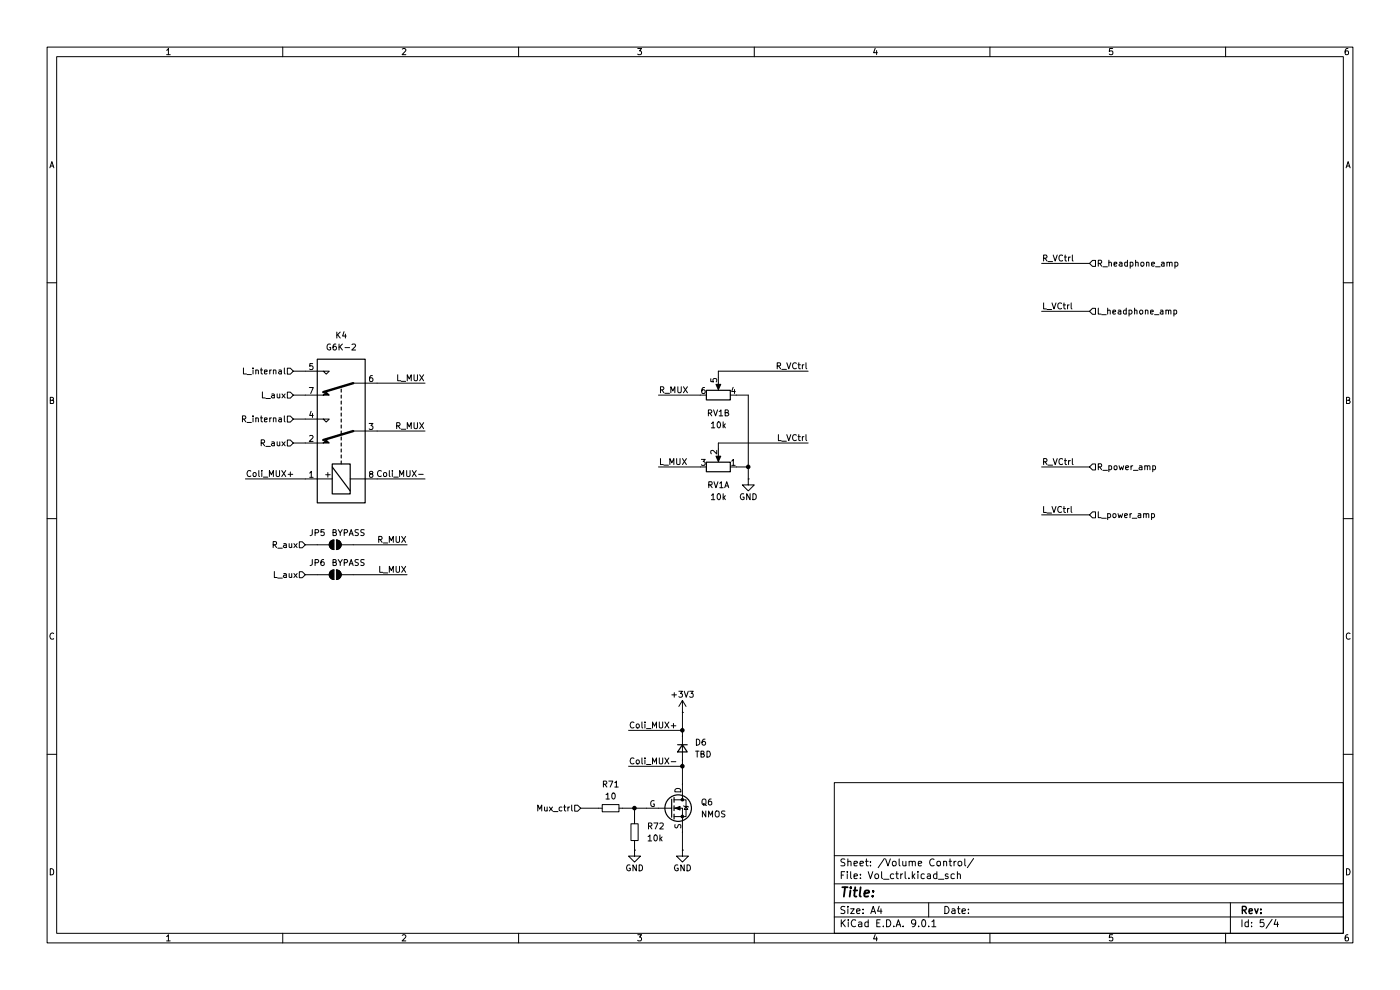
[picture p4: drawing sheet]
(kicad_sch
 (version 20250114)
 (generator "eeschema")
 (generator_version "9.0")
 (paper "A4")
 (lib_symbols
  (symbol "Device:D_Small"
   (pin_numbers (hide yes))
   (pin_names
    (offset 0.254) (hide yes)) (exclude_from_sim no) (in_bom yes) (on_board yes)
   (property "Reference" "D" (at -1.27 2.032 0) (effects (font (size 1.27 1.27)) (justify left)))
   (property "Value" "D_Small" (at -3.81 -2.032 0) (effects (font (size 1.27 1.27)) (justify left)))
   (property "Footprint" "" (at 0 0 90) (effects (font (size 1.27 1.27)) (hide yes)))
   (property "Datasheet" "~" (at 0 0 90) (effects (font (size 1.27 1.27)) (hide yes)))
   (property "Description" "Diode, small symbol" (at 0 0 0) (effects (font (size 1.27 1.27)) (hide yes)))
   (property "Sim.Device" "D" (at 0 0 0) (effects (font (size 1.27 1.27)) (hide yes)))
   (property "Sim.Pins" "1=K 2=A" (at 0 0 0) (effects (font (size 1.27 1.27)) (hide yes)))
   (symbol "D_Small_0_1"
    (polyline (pts (xy -0.762 0) (xy 0.762 0)) (stroke (width 0) (type default)) (fill (type none)))
    (polyline (pts (xy -0.762 -1.016) (xy -0.762 1.016)) (stroke (width 0.254) (type default)) (fill (type none)))
    (polyline (pts (xy 0.762 -1.016) (xy -0.762 0) (xy 0.762 1.016) (xy 0.762 -1.016)) (stroke (width 0.254) (type default)) (fill (type none))))
   (symbol "D_Small_1_1"
    (pin passive line (at -2.54 0 0) (length 1.778) (name "K" (effects (font (size 1.27 1.27)))) (number "1" (effects (font (size 1.27 1.27)))))
    (pin passive line (at 2.54 0 180) (length 1.778) (name "A" (effects (font (size 1.27 1.27)))) (number "2" (effects (font (size 1.27 1.27))))))
   (embedded_fonts no))
  (symbol "Device:R_Potentiometer_Dual_Separate"
   (pin_names
    (offset 1.016) (hide yes)) (exclude_from_sim no) (in_bom yes) (on_board yes)
   (property "Reference" "RV" (at -4.445 0 90) (effects (font (size 1.27 1.27))))
   (property "Value" "R_Potentiometer_Dual_Separate" (at -2.54 0 90) (effects (font (size 1.27 1.27))))
   (property "Footprint" "" (at 0 0 0) (effects (font (size 1.27 1.27)) (hide yes)))
   (property "Datasheet" "~" (at 0 0 0) (effects (font (size 1.27 1.27)) (hide yes)))
   (property "Description" "Dual potentiometer, separate units" (at 0 0 0) (effects (font (size 1.27 1.27)) (hide yes)))
   (symbol "R_Potentiometer_Dual_Separate_0_1"
    (rectangle (start 1.016 2.54) (end -1.016 -2.54) (stroke (width 0.254) (type default)) (fill (type none)))
    (polyline (pts (xy 1.143 0) (xy 2.286 0.508) (xy 2.286 -0.508) (xy 1.143 0)) (stroke (width 0) (type default)) (fill (type outline)))
    (polyline (pts (xy 2.54 0) (xy 1.524 0)) (stroke (width 0) (type default)) (fill (type none))))
   (symbol "R_Potentiometer_Dual_Separate_1_1"
    (pin passive line (at 0 3.81 270) (length 1.27) (name "1" (effects (font (size 1.27 1.27)))) (number "1" (effects (font (size 1.27 1.27)))))
    (pin passive line (at 0 -3.81 90) (length 1.27) (name "3" (effects (font (size 1.27 1.27)))) (number "3" (effects (font (size 1.27 1.27)))))
    (pin passive line (at 3.81 0 180) (length 1.27) (name "2" (effects (font (size 1.27 1.27)))) (number "2" (effects (font (size 1.27 1.27))))))
   (symbol "R_Potentiometer_Dual_Separate_2_1"
    (pin passive line (at 0 3.81 270) (length 1.27) (name "4" (effects (font (size 1.27 1.27)))) (number "4" (effects (font (size 1.27 1.27)))))
    (pin passive line (at 0 -3.81 90) (length 1.27) (name "6" (effects (font (size 1.27 1.27)))) (number "6" (effects (font (size 1.27 1.27)))))
    (pin passive line (at 3.81 0 180) (length 1.27) (name "5" (effects (font (size 1.27 1.27)))) (number "5" (effects (font (size 1.27 1.27))))))
   (embedded_fonts no))
  (symbol "Device:R_Small"
   (pin_numbers (hide yes))
   (pin_names
    (offset 0.254) (hide yes)) (exclude_from_sim no) (in_bom yes) (on_board yes)
   (property "Reference" "R" (at 0 0 90) (effects (font (size 1.016 1.016))))
   (property "Value" "R_Small" (at 1.778 0 90) (effects (font (size 1.27 1.27))))
   (property "Footprint" "" (at 0 0 0) (effects (font (size 1.27 1.27)) (hide yes)))
   (property "Datasheet" "~" (at 0 0 0) (effects (font (size 1.27 1.27)) (hide yes)))
   (property "Description" "Resistor, small symbol" (at 0 0 0) (effects (font (size 1.27 1.27)) (hide yes)))
   (symbol "R_Small_0_1"
    (rectangle (start -0.762 1.778) (end 0.762 -1.778) (stroke (width 0.2032) (type default)) (fill (type none))))
   (symbol "R_Small_1_1"
    (pin passive line (at 0 2.54 270) (length 0.762) (name "~" (effects (font (size 1.27 1.27)))) (number "1" (effects (font (size 1.27 1.27)))))
    (pin passive line (at 0 -2.54 90) (length 0.762) (name "~" (effects (font (size 1.27 1.27)))) (number "2" (effects (font (size 1.27 1.27))))))
   (embedded_fonts no))
  (symbol "Jumper:SolderJumper_2_Open"
   (pin_numbers (hide yes))
   (pin_names
    (offset 0) (hide yes)) (exclude_from_sim no) (in_bom no) (on_board yes)
   (property "Reference" "JP" (at 0 2.032 0) (effects (font (size 1.27 1.27))))
   (property "Value" "SolderJumper_2_Open" (at 0 -2.54 0) (effects (font (size 1.27 1.27))))
   (property "Footprint" "" (at 0 0 0) (effects (font (size 1.27 1.27)) (hide yes)))
   (property "Datasheet" "~" (at 0 0 0) (effects (font (size 1.27 1.27)) (hide yes)))
   (property "Description" "Solder Jumper, 2-pole, open" (at 0 0 0) (effects (font (size 1.27 1.27)) (hide yes)))
   (symbol "SolderJumper_2_Open_0_1"
    (polyline (pts (xy -0.254 1.016) (xy -0.254 -1.016)) (stroke (width 0) (type default)) (fill (type none)))
    (arc (start -0.254 -1.016) (mid -1.2656 0) (end -0.254 1.016) (stroke (width 0) (type default)) (fill (type none)))
    (arc (start -0.254 -1.016) (mid -1.2656 0) (end -0.254 1.016) (stroke (width 0) (type default)) (fill (type outline)))
    (arc (start 0.254 1.016) (mid 1.2656 0) (end 0.254 -1.016) (stroke (width 0) (type default)) (fill (type none)))
    (arc (start 0.254 1.016) (mid 1.2656 0) (end 0.254 -1.016) (stroke (width 0) (type default)) (fill (type outline)))
    (polyline (pts (xy 0.254 1.016) (xy 0.254 -1.016)) (stroke (width 0) (type default)) (fill (type none))))
   (symbol "SolderJumper_2_Open_1_1"
    (pin passive line (at -3.81 0 0) (length 2.54) (name "A" (effects (font (size 1.27 1.27)))) (number "1" (effects (font (size 1.27 1.27)))))
    (pin passive line (at 3.81 0 180) (length 2.54) (name "B" (effects (font (size 1.27 1.27)))) (number "2" (effects (font (size 1.27 1.27))))))
   (embedded_fonts no))
  (symbol "Relay:G6K-2" (exclude_from_sim no) (in_bom yes) (on_board yes)
   (property "Reference" "K" (at 16.51 3.81 0) (effects (font (size 1.27 1.27)) (justify left)))
   (property "Value" "G6K-2" (at 16.51 1.27 0) (effects (font (size 1.27 1.27)) (justify left)))
   (property "Footprint" "" (at 0 0 0) (effects (font (size 1.27 1.27)) (justify left) (hide yes)))
   (property "Datasheet" "http://omronfs.omron.com/en_US/ecb/products/pdf/en-g6k.pdf" (at 0 0 0) (effects (font (size 1.27 1.27)) (hide yes)))
   (property "Description" "Miniature 2-pole relay, Single-side Stable" (at 0 0 0) (effects (font (size 1.27 1.27)) (hide yes)))
   (symbol "G6K-2_0_0"
    (text "+" (at -9.271 2.921 0) (effects (font (size 1.27 1.27)))))
   (symbol "G6K-2_0_1"
    (rectangle (start -15.24 5.08) (end 15.24 -5.08) (stroke (width 0.254) (type default)) (fill (type background)))
    (rectangle (start -13.335 1.905) (end -6.985 -1.905) (stroke (width 0.254) (type default)) (fill (type none)))
    (polyline (pts (xy -12.7 -1.905) (xy -7.62 1.905)) (stroke (width 0.254) (type default)) (fill (type none)))
    (polyline (pts (xy -10.16 5.08) (xy -10.16 1.905)) (stroke (width 0) (type default)) (fill (type none)))
    (polyline (pts (xy -10.16 -5.08) (xy -10.16 -1.905)) (stroke (width 0) (type default)) (fill (type none)))
    (polyline (pts (xy -6.985 0) (xy -6.35 0)) (stroke (width 0.254) (type default)) (fill (type none)))
    (polyline (pts (xy -5.715 0) (xy -5.08 0)) (stroke (width 0.254) (type default)) (fill (type none)))
    (polyline (pts (xy -4.445 0) (xy -3.81 0)) (stroke (width 0.254) (type default)) (fill (type none)))
    (polyline (pts (xy -3.175 0) (xy -2.54 0)) (stroke (width 0.254) (type default)) (fill (type none)))
    (polyline (pts (xy -2.54 5.08) (xy -2.54 2.54) (xy -1.905 3.175) (xy -2.54 3.81)) (stroke (width 0) (type default)) (fill (type outline)))
    (polyline (pts (xy -1.905 0) (xy -1.27 0)) (stroke (width 0.254) (type default)) (fill (type none)))
    (polyline (pts (xy -0.635 0) (xy 0 0)) (stroke (width 0.254) (type default)) (fill (type none)))
    (polyline (pts (xy 0 -2.54) (xy -1.905 3.81)) (stroke (width 0.508) (type default)) (fill (type none)))
    (polyline (pts (xy 0 -2.54) (xy 0 -5.08)) (stroke (width 0) (type default)) (fill (type none)))
    (polyline (pts (xy 0.635 0) (xy 1.27 0)) (stroke (width 0.254) (type default)) (fill (type none)))
    (polyline (pts (xy 1.905 0) (xy 2.54 0)) (stroke (width 0.254) (type default)) (fill (type none)))
    (polyline (pts (xy 2.54 5.08) (xy 2.54 2.54) (xy 1.905 3.175) (xy 2.54 3.81)) (stroke (width 0) (type default)) (fill (type none)))
    (polyline (pts (xy 3.175 0) (xy 3.81 0)) (stroke (width 0.254) (type default)) (fill (type none)))
    (polyline (pts (xy 4.445 0) (xy 5.08 0)) (stroke (width 0.254) (type default)) (fill (type none)))
    (polyline (pts (xy 5.715 0) (xy 6.35 0)) (stroke (width 0.254) (type default)) (fill (type none)))
    (polyline (pts (xy 6.985 0) (xy 7.62 0)) (stroke (width 0.254) (type default)) (fill (type none)))
    (polyline (pts (xy 7.62 5.08) (xy 7.62 2.54) (xy 8.255 3.175) (xy 7.62 3.81)) (stroke (width 0) (type default)) (fill (type outline)))
    (polyline (pts (xy 8.255 0) (xy 8.89 0)) (stroke (width 0.254) (type default)) (fill (type none)))
    (polyline (pts (xy 10.16 -2.54) (xy 8.255 3.81)) (stroke (width 0.508) (type default)) (fill (type none)))
    (polyline (pts (xy 10.16 -2.54) (xy 10.16 -5.08)) (stroke (width 0) (type default)) (fill (type none)))
    (polyline (pts (xy 12.7 5.08) (xy 12.7 2.54) (xy 12.065 3.175) (xy 12.7 3.81)) (stroke (width 0) (type default)) (fill (type none))))
   (symbol "G6K-2_1_1"
    (pin passive line (at -10.16 7.62 270) (length 2.54) (name "~" (effects (font (size 1.27 1.27)))) (number "1" (effects (font (size 1.27 1.27)))))
    (pin passive line (at -10.16 -7.62 90) (length 2.54) (name "~" (effects (font (size 1.27 1.27)))) (number "8" (effects (font (size 1.27 1.27)))))
    (pin passive line (at -2.54 7.62 270) (length 2.54) (name "~" (effects (font (size 1.27 1.27)))) (number "2" (effects (font (size 1.27 1.27)))))
    (pin passive line (at 0 -7.62 90) (length 2.54) (name "~" (effects (font (size 1.27 1.27)))) (number "3" (effects (font (size 1.27 1.27)))))
    (pin passive line (at 2.54 7.62 270) (length 2.54) (name "~" (effects (font (size 1.27 1.27)))) (number "4" (effects (font (size 1.27 1.27)))))
    (pin passive line (at 7.62 7.62 270) (length 2.54) (name "~" (effects (font (size 1.27 1.27)))) (number "7" (effects (font (size 1.27 1.27)))))
    (pin passive line (at 10.16 -7.62 90) (length 2.54) (name "~" (effects (font (size 1.27 1.27)))) (number "6" (effects (font (size 1.27 1.27)))))
    (pin passive line (at 12.7 7.62 270) (length 2.54) (name "~" (effects (font (size 1.27 1.27)))) (number "5" (effects (font (size 1.27 1.27))))))
   (embedded_fonts no))
  (symbol "Simulation_SPICE:NMOS"
   (pin_numbers (hide yes))
   (pin_names
    (offset 0)) (exclude_from_sim no) (in_bom yes) (on_board yes)
   (property "Reference" "Q" (at 5.08 1.27 0) (effects (font (size 1.27 1.27)) (justify left)))
   (property "Value" "NMOS" (at 5.08 -1.27 0) (effects (font (size 1.27 1.27)) (justify left)))
   (property "Footprint" "" (at 5.08 2.54 0) (effects (font (size 1.27 1.27)) (hide yes)))
   (property "Datasheet" "https://ngspice.sourceforge.io/docs/ngspice-html-manual/manual.xhtml#cha_MOSFETs" (at 0 -12.7 0) (effects (font (size 1.27 1.27)) (hide yes)))
   (property "Description" "N-MOSFET transistor, drain/source/gate" (at 0 0 0) (effects (font (size 1.27 1.27)) (hide yes)))
   (property "Sim.Device" "NMOS" (at 0 -17.145 0) (effects (font (size 1.27 1.27)) (hide yes)))
   (property "Sim.Type" "VDMOS" (at 0 -19.05 0) (effects (font (size 1.27 1.27)) (hide yes)))
   (property "Sim.Pins" "1=D 2=G 3=S" (at 0 -15.24 0) (effects (font (size 1.27 1.27)) (hide yes)))
   (symbol "NMOS_0_1"
    (polyline (pts (xy 0.254 1.905) (xy 0.254 -1.905)) (stroke (width 0.254) (type default)) (fill (type none)))
    (polyline (pts (xy 0.254 0) (xy -2.54 0)) (stroke (width 0) (type default)) (fill (type none)))
    (polyline (pts (xy 0.762 2.286) (xy 0.762 1.27)) (stroke (width 0.254) (type default)) (fill (type none)))
    (polyline (pts (xy 0.762 0.508) (xy 0.762 -0.508)) (stroke (width 0.254) (type default)) (fill (type none)))
    (polyline (pts (xy 0.762 -1.27) (xy 0.762 -2.286)) (stroke (width 0.254) (type default)) (fill (type none)))
    (polyline (pts (xy 0.762 -1.778) (xy 3.302 -1.778) (xy 3.302 1.778) (xy 0.762 1.778)) (stroke (width 0) (type default)) (fill (type none)))
    (polyline (pts (xy 1.016 0) (xy 2.032 0.381) (xy 2.032 -0.381) (xy 1.016 0)) (stroke (width 0) (type default)) (fill (type outline)))
    (circle (center 1.651 0) (radius 2.794) (stroke (width 0.254) (type default)) (fill (type none)))
    (polyline (pts (xy 2.54 2.54) (xy 2.54 1.778)) (stroke (width 0) (type default)) (fill (type none)))
    (circle (center 2.54 1.778) (radius 0.254) (stroke (width 0) (type default)) (fill (type outline)))
    (circle (center 2.54 -1.778) (radius 0.254) (stroke (width 0) (type default)) (fill (type outline)))
    (polyline (pts (xy 2.54 -2.54) (xy 2.54 0) (xy 0.762 0)) (stroke (width 0) (type default)) (fill (type none)))
    (polyline (pts (xy 2.794 0.508) (xy 2.921 0.381) (xy 3.683 0.381) (xy 3.81 0.254)) (stroke (width 0) (type default)) (fill (type none)))
    (polyline (pts (xy 3.302 0.381) (xy 2.921 -0.254) (xy 3.683 -0.254) (xy 3.302 0.381)) (stroke (width 0) (type default)) (fill (type none))))
   (symbol "NMOS_1_1"
    (pin input line (at -5.08 0 0) (length 2.54) (name "G" (effects (font (size 1.27 1.27)))) (number "2" (effects (font (size 1.27 1.27)))))
    (pin passive line (at 2.54 5.08 270) (length 2.54) (name "D" (effects (font (size 1.27 1.27)))) (number "1" (effects (font (size 1.27 1.27)))))
    (pin passive line (at 2.54 -5.08 90) (length 2.54) (name "S" (effects (font (size 1.27 1.27)))) (number "3" (effects (font (size 1.27 1.27))))))
   (embedded_fonts no))
  (symbol "power:+3V3"
   (power)
   (pin_numbers (hide yes))
   (pin_names
    (offset 0) (hide yes)) (exclude_from_sim no) (in_bom yes) (on_board yes)
   (property "Reference" "#PWR" (at 0 -3.81 0) (effects (font (size 1.27 1.27)) (hide yes)))
   (property "Value" "+3V3" (at 0 3.556 0) (effects (font (size 1.27 1.27))))
   (property "Footprint" "" (at 0 0 0) (effects (font (size 1.27 1.27)) (hide yes)))
   (property "Datasheet" "" (at 0 0 0) (effects (font (size 1.27 1.27)) (hide yes)))
   (property "Description" "Power symbol creates a global label with name \"+3V3\"" (at 0 0 0) (effects (font (size 1.27 1.27)) (hide yes)))
   (symbol "+3V3_0_1"
    (polyline (pts (xy -0.762 1.27) (xy 0 2.54)) (stroke (width 0) (type default)) (fill (type none)))
    (polyline (pts (xy 0 2.54) (xy 0.762 1.27)) (stroke (width 0) (type default)) (fill (type none)))
    (polyline (pts (xy 0 0) (xy 0 2.54)) (stroke (width 0) (type default)) (fill (type none))))
   (symbol "+3V3_1_1"
    (pin power_in line (at 0 0 90) (length 0) (name "~" (effects (font (size 1.27 1.27)))) (number "1" (effects (font (size 1.27 1.27))))))
   (embedded_fonts no))
  (symbol "power:GND"
   (power)
   (pin_numbers (hide yes))
   (pin_names
    (offset 0) (hide yes)) (exclude_from_sim no) (in_bom yes) (on_board yes)
   (property "Reference" "#PWR" (at 0 -6.35 0) (effects (font (size 1.27 1.27)) (hide yes)))
   (property "Value" "GND" (at 0 -3.81 0) (effects (font (size 1.27 1.27))))
   (property "Footprint" "" (at 0 0 0) (effects (font (size 1.27 1.27)) (hide yes)))
   (property "Datasheet" "" (at 0 0 0) (effects (font (size 1.27 1.27)) (hide yes)))
   (property "Description" "Power symbol creates a global label with name \"GND\" , ground" (at 0 0 0) (effects (font (size 1.27 1.27)) (hide yes)))
   (symbol "GND_0_1"
    (polyline (pts (xy 0 0) (xy 0 -1.27) (xy 1.27 -1.27) (xy 0 -2.54) (xy -1.27 -1.27) (xy 0 -1.27)) (stroke (width 0) (type default)) (fill (type none))))
   (symbol "GND_1_1"
    (pin power_in line (at 0 0 270) (length 0) (name "~" (effects (font (size 1.27 1.27)))) (number "1" (effects (font (size 1.27 1.27))))))
   (embedded_fonts no)))
 (junction
  (at 158.75 99.06)
  (diameter 0)
  (color 0 0 0 0))
 (junction
  (at 144.78 162.56)
  (diameter 0)
  (color 0 0 0 0))
 (junction
  (at 144.78 154.94)
  (diameter 0)
  (color 0 0 0 0))
 (junction
  (at 134.62 171.45)
  (diameter 0)
  (color 0 0 0 0))
 (wire
  (pts (xy 86.36 121.92) (xy 74.93 121.92))
  (stroke (width 0) (type default)))
 (wire
  (pts (xy 62.23 93.98) (xy 64.77 93.98))
  (stroke (width 0) (type default)))
 (wire
  (pts (xy 62.23 88.9) (xy 64.77 88.9))
  (stroke (width 0) (type default)))
 (wire
  (pts (xy 144.78 180.34) (xy 144.78 176.53))
  (stroke (width 0) (type default)))
 (wire
  (pts (xy 133.35 162.56) (xy 144.78 162.56))
  (stroke (width 0) (type default)))
 (wire
  (pts (xy 139.7 99.06) (xy 148.59 99.06))
  (stroke (width 0) (type default)))
 (wire
  (pts (xy 220.98 55.88) (xy 231.14 55.88))
  (stroke (width 0) (type default)))
 (wire
  (pts (xy 152.4 95.25) (xy 152.4 93.98))
  (stroke (width 0) (type default)))
 (wire
  (pts (xy 144.78 162.56) (xy 144.78 166.37))
  (stroke (width 0) (type default)))
 (wire
  (pts (xy 80.01 91.44) (xy 90.17 91.44))
  (stroke (width 0) (type default)))
 (wire
  (pts (xy 158.75 99.06) (xy 158.75 101.6))
  (stroke (width 0) (type default)))
 (wire
  (pts (xy 144.78 154.94) (xy 144.78 156.21))
  (stroke (width 0) (type default)))
 (wire
  (pts (xy 139.7 83.82) (xy 148.59 83.82))
  (stroke (width 0) (type default)))
 (wire
  (pts (xy 134.62 180.34) (xy 134.62 179.07))
  (stroke (width 0) (type default)))
 (wire
  (pts (xy 52.07 101.6) (xy 64.77 101.6))
  (stroke (width 0) (type default)))
 (wire
  (pts (xy 158.75 99.06) (xy 156.21 99.06))
  (stroke (width 0) (type default)))
 (wire
  (pts (xy 62.23 78.74) (xy 64.77 78.74))
  (stroke (width 0) (type default)))
 (wire
  (pts (xy 152.4 93.98) (xy 171.45 93.98))
  (stroke (width 0) (type default)))
 (wire
  (pts (xy 220.98 66.04) (xy 231.14 66.04))
  (stroke (width 0) (type default)))
 (wire
  (pts (xy 80.01 101.6) (xy 90.17 101.6))
  (stroke (width 0) (type default)))
 (wire
  (pts (xy 134.62 173.99) (xy 134.62 171.45))
  (stroke (width 0) (type default)))
 (wire
  (pts (xy 86.36 115.57) (xy 74.93 115.57))
  (stroke (width 0) (type default)))
 (wire
  (pts (xy 133.35 154.94) (xy 144.78 154.94))
  (stroke (width 0) (type default)))
 (wire
  (pts (xy 144.78 151.13) (xy 144.78 154.94))
  (stroke (width 0) (type default)))
 (wire
  (pts (xy 156.21 83.82) (xy 158.75 83.82))
  (stroke (width 0) (type default)))
 (wire
  (pts (xy 152.4 80.01) (xy 152.4 78.74))
  (stroke (width 0) (type default)))
 (wire
  (pts (xy 220.98 109.22) (xy 231.14 109.22))
  (stroke (width 0) (type default)))
 (wire
  (pts (xy 80.01 81.28) (xy 90.17 81.28))
  (stroke (width 0) (type default)))
 (wire
  (pts (xy 158.75 83.82) (xy 158.75 99.06))
  (stroke (width 0) (type default)))
 (wire
  (pts (xy 134.62 171.45) (xy 137.16 171.45))
  (stroke (width 0) (type default)))
 (wire
  (pts (xy 132.08 171.45) (xy 134.62 171.45))
  (stroke (width 0) (type default)))
 (wire
  (pts (xy 220.98 99.06) (xy 231.14 99.06))
  (stroke (width 0) (type default)))
 (wire
  (pts (xy 64.77 115.57) (xy 67.31 115.57))
  (stroke (width 0) (type default)))
 (wire
  (pts (xy 123.19 171.45) (xy 127 171.45))
  (stroke (width 0) (type default)))
 (wire
  (pts (xy 152.4 78.74) (xy 171.45 78.74))
  (stroke (width 0) (type default)))
 (wire
  (pts (xy 144.78 161.29) (xy 144.78 162.56))
  (stroke (width 0) (type default)))
 (wire
  (pts (xy 62.23 83.82) (xy 64.77 83.82))
  (stroke (width 0) (type default)))
 (wire
  (pts (xy 64.77 121.92) (xy 67.31 121.92))
  (stroke (width 0) (type default)))
 (label "L_VCtrl"
  (at 220.98 109.22 0)
  (effects (font (size 1.27 1.27)) (justify left bottom)))
 (label "Coli_MUX-"
  (at 90.17 101.6 180)
  (effects (font (size 1.27 1.27)) (justify right bottom)))
 (label "Coli_MUX+"
  (at 133.35 154.94 0)
  (effects (font (size 1.27 1.27)) (justify left bottom)))
 (label "L_MUX"
  (at 86.36 121.92 180)
  (effects (font (size 1.27 1.27)) (justify right bottom)))
 (label "R_MUX"
  (at 90.17 91.44 180)
  (effects (font (size 1.27 1.27)) (justify right bottom)))
 (label "L_VCtrl"
  (at 220.98 66.04 0)
  (effects (font (size 1.27 1.27)) (justify left bottom)))
 (label "Coli_MUX-"
  (at 133.35 162.56 0)
  (effects (font (size 1.27 1.27)) (justify left bottom)))
 (label "L_MUX"
  (at 139.7 99.06 0)
  (effects (font (size 1.27 1.27)) (justify left bottom)))
 (label "R_VCtrl"
  (at 220.98 55.88 0)
  (effects (font (size 1.27 1.27)) (justify left bottom)))
 (label "R_VCtrl"
  (at 171.45 78.74 180)
  (effects (font (size 1.27 1.27)) (justify right bottom)))
 (label "L_VCtrl"
  (at 171.45 93.98 180)
  (effects (font (size 1.27 1.27)) (justify right bottom)))
 (label "R_MUX"
  (at 139.7 83.82 0)
  (effects (font (size 1.27 1.27)) (justify left bottom)))
 (label "L_MUX"
  (at 90.17 81.28 180)
  (effects (font (size 1.27 1.27)) (justify right bottom)))
 (label "R_VCtrl"
  (at 220.98 99.06 0)
  (effects (font (size 1.27 1.27)) (justify left bottom)))
 (label "Coli_MUX+"
  (at 52.07 101.6 0)
  (effects (font (size 1.27 1.27)) (justify left bottom)))
 (label "R_MUX"
  (at 86.36 115.57 180)
  (effects (font (size 1.27 1.27)) (justify right bottom)))
 (hierarchical_label "L_headphone_amp"
  (shape input)
  (at 231.14 66.04 0)
  (effects (font (size 1.27 1.27)) (justify left)))
 (hierarchical_label "L_internal"
  (shape input)
  (at 62.23 78.74 180)
  (effects (font (size 1.27 1.27)) (justify right)))
 (hierarchical_label "R_power_amp"
  (shape input)
  (at 231.14 99.06 0)
  (effects (font (size 1.27 1.27)) (justify left)))
 (hierarchical_label "L_aux"
  (shape input)
  (at 62.23 83.82 180)
  (effects (font (size 1.27 1.27)) (justify right)))
 (hierarchical_label "L_power_amp"
  (shape input)
  (at 231.14 109.22 0)
  (effects (font (size 1.27 1.27)) (justify left)))
 (hierarchical_label "L_aux"
  (shape input)
  (at 64.77 121.92 180)
  (effects (font (size 1.27 1.27)) (justify right)))
 (hierarchical_label "Mux_ctrl"
  (shape input)
  (at 123.19 171.45 180)
  (effects (font (size 1.27 1.27)) (justify right)))
 (hierarchical_label "R_headphone_amp"
  (shape input)
  (at 231.14 55.88 0)
  (effects (font (size 1.27 1.27)) (justify left)))
 (hierarchical_label "R_aux"
  (shape input)
  (at 64.77 115.57 180)
  (effects (font (size 1.27 1.27)) (justify right)))
 (hierarchical_label "R_aux"
  (shape input)
  (at 62.23 93.98 180)
  (effects (font (size 1.27 1.27)) (justify right)))
 (hierarchical_label "R_internal"
  (shape input)
  (at 62.23 88.9 180)
  (effects (font (size 1.27 1.27)) (justify right)))
 (symbol
  (lib_id "power:GND")
  (at 144.78 180.34 0)
  (unit 1)
  (exclude_from_sim no)
  (in_bom yes)
  (on_board yes)
  (dnp no)
  (property "Reference" "#PWR0158" (at 144.78 186.69 0) (effects (font (size 1.27 1.27)) (hide yes)))
  (property "Value" "GND" (at 144.78 184.15 0) (effects (font (size 1.27 1.27))))
  (property "Footprint" "" (at 144.78 180.34 0) (effects (font (size 1.27 1.27)) (hide yes)))
  (property "Datasheet" "" (at 144.78 180.34 0) (effects (font (size 1.27 1.27)) (hide yes)))
  (property "Description" "Power symbol creates a global label with name \"GND\" , ground" (at 144.78 180.34 0) (effects (font (size 1.27 1.27)) (hide yes)))
  (pin "1")
  (instances (project "amp" (path "" (reference "#PWR0173") (unit 1))) (project "amp" (path "" (reference "#PWR0158") (unit 1)))))
 (symbol
  (lib_id "Jumper:SolderJumper_2_Open")
  (at 71.12 121.92 180)
  (unit 1)
  (exclude_from_sim no)
  (in_bom no)
  (on_board yes)
  (dnp no)
  (property "Reference" "JP6" (at 67.31 119.38 0) (effects (font (size 1.27 1.27))))
  (property "Value" "BYPASS" (at 73.914 119.38 0) (effects (font (size 1.27 1.27))))
  (property "Footprint" "Jumper:SolderJumper-2_P1.3mm_Open_RoundedPad1.0x1.5mm" (at 71.12 121.92 0) (effects (font (size 1.27 1.27)) (hide yes)))
  (property "Datasheet" "~" (at 71.12 121.92 0) (effects (font (size 1.27 1.27)) (hide yes)))
  (property "Description" "Solder Jumper, 2-pole, open" (at 71.12 121.92 0) (effects (font (size 1.27 1.27)) (hide yes)))
  (pin "2")
  (pin "1")
  (instances (project "amp" (path "" (reference "JP14") (unit 1))) (project "amp" (path "" (reference "JP6") (unit 1)))))
 (symbol
  (lib_id "Device:D_Small")
  (at 144.78 158.75 270)
  (unit 1)
  (exclude_from_sim no)
  (in_bom yes)
  (on_board yes)
  (dnp no)
  (fields_autoplaced yes)
  (property "Reference" "D6" (at 147.32 157.4799 90) (effects (font (size 1.27 1.27)) (justify left)))
  (property "Value" "TBD" (at 147.32 160.0199 90) (effects (font (size 1.27 1.27)) (justify left)))
  (property "Footprint" "Diode_SMD:D_SOD-123" (at 144.78 158.75 90) (effects (font (size 1.27 1.27)) (hide yes)))
  (property "Datasheet" "~" (at 144.78 158.75 90) (effects (font (size 1.27 1.27)) (hide yes)))
  (property "Description" "Diode, small symbol" (at 144.78 158.75 0) (effects (font (size 1.27 1.27)) (hide yes)))
  (property "Sim.Device" "D" (at 144.78 158.75 0) (effects (font (size 1.27 1.27)) (hide yes)))
  (property "Sim.Pins" "1=K 2=A" (at 144.78 158.75 0) (effects (font (size 1.27 1.27)) (hide yes)))
  (pin "2")
  (pin "1")
  (instances (project "amp" (path "" (reference "D5") (unit 1))) (project "amp" (path "" (reference "D6") (unit 1)))))
 (symbol
  (lib_id "power:GND")
  (at 134.62 180.34 0)
  (unit 1)
  (exclude_from_sim no)
  (in_bom yes)
  (on_board yes)
  (dnp no)
  (property "Reference" "#PWR0155" (at 134.62 186.69 0) (effects (font (size 1.27 1.27)) (hide yes)))
  (property "Value" "GND" (at 134.62 184.15 0) (effects (font (size 1.27 1.27))))
  (property "Footprint" "" (at 134.62 180.34 0) (effects (font (size 1.27 1.27)) (hide yes)))
  (property "Datasheet" "" (at 134.62 180.34 0) (effects (font (size 1.27 1.27)) (hide yes)))
  (property "Description" "Power symbol creates a global label with name \"GND\" , ground" (at 134.62 180.34 0) (effects (font (size 1.27 1.27)) (hide yes)))
  (pin "1")
  (instances (project "amp" (path "" (reference "#PWR0171") (unit 1))) (project "amp" (path "" (reference "#PWR0155") (unit 1)))))
 (symbol
  (lib_id "Device:R_Potentiometer_Dual_Separate")
  (at 152.4 99.06 270)
  (mirror x)
  (unit 1)
  (exclude_from_sim no)
  (in_bom yes)
  (on_board yes)
  (dnp no)
  (property "Reference" "RV1" (at 152.4 102.87 90) (effects (font (size 1.27 1.27))))
  (property "Value" "10k" (at 152.4 105.41 90) (effects (font (size 1.27 1.27))))
  (property "Footprint" "Potentiometer_THT:Potentiometer_Piher_PC-16_Dual_Horizontal" (at 152.4 99.06 0) (effects (font (size 1.27 1.27)) (hide yes)))
  (property "Datasheet" "~" (at 152.4 99.06 0) (effects (font (size 1.27 1.27)) (hide yes)))
  (property "Description" "Dual potentiometer, separate units" (at 152.4 99.06 0) (effects (font (size 1.27 1.27)) (hide yes)))
  (pin "3")
  (pin "4")
  (pin "2")
  (pin "1")
  (pin "5")
  (pin "6")
  (instances (project "PCB" (path "" (reference "RV1") (unit 1)))))
 (symbol
  (lib_id "Device:R_Potentiometer_Dual_Separate")
  (at 152.4 83.82 270)
  (mirror x)
  (unit 2)
  (exclude_from_sim no)
  (in_bom yes)
  (on_board yes)
  (dnp no)
  (property "Reference" "RV1" (at 152.4 87.63 90) (effects (font (size 1.27 1.27))))
  (property "Value" "10k" (at 152.4 90.17 90) (effects (font (size 1.27 1.27))))
  (property "Footprint" "Potentiometer_THT:Potentiometer_Piher_PC-16_Dual_Horizontal" (at 152.4 83.82 0) (effects (font (size 1.27 1.27)) (hide yes)))
  (property "Datasheet" "~" (at 152.4 83.82 0) (effects (font (size 1.27 1.27)) (hide yes)))
  (property "Description" "Dual potentiometer, separate units" (at 152.4 83.82 0) (effects (font (size 1.27 1.27)) (hide yes)))
  (pin "3")
  (pin "4")
  (pin "2")
  (pin "1")
  (pin "5")
  (pin "6")
  (instances (project "PCB" (path "" (reference "RV1") (unit 2)))))
 (symbol
  (lib_id "power:GND")
  (at 158.75 101.6 0)
  (unit 1)
  (exclude_from_sim no)
  (in_bom yes)
  (on_board yes)
  (dnp no)
  (property "Reference" "#PWR0156" (at 158.75 107.95 0) (effects (font (size 1.27 1.27)) (hide yes)))
  (property "Value" "GND" (at 158.75 105.41 0) (effects (font (size 1.27 1.27))))
  (property "Footprint" "" (at 158.75 101.6 0) (effects (font (size 1.27 1.27)) (hide yes)))
  (property "Datasheet" "" (at 158.75 101.6 0) (effects (font (size 1.27 1.27)) (hide yes)))
  (property "Description" "Power symbol creates a global label with name \"GND\" , ground" (at 158.75 101.6 0) (effects (font (size 1.27 1.27)) (hide yes)))
  (pin "1")
  (instances (project "amp" (path "" (reference "#PWR0160") (unit 1))) (project "amp" (path "" (reference "#PWR0156") (unit 1)))))
 (symbol
  (lib_id "Device:R_Small")
  (at 134.62 176.53 180)
  (unit 1)
  (exclude_from_sim no)
  (in_bom yes)
  (on_board yes)
  (dnp no)
  (fields_autoplaced yes)
  (property "Reference" "R72" (at 137.16 175.2599 0) (effects (font (size 1.27 1.27)) (justify right)))
  (property "Value" "10k" (at 137.16 177.7999 0) (effects (font (size 1.27 1.27)) (justify right)))
  (property "Footprint" "Resistor_SMD:R_0805_2012Metric_Pad1.20x1.40mm_HandSolder" (at 134.62 176.53 0) (effects (font (size 1.27 1.27)) (hide yes)))
  (property "Datasheet" "~" (at 134.62 176.53 0) (effects (font (size 1.27 1.27)) (hide yes)))
  (property "Description" "Resistor, small symbol" (at 134.62 176.53 0) (effects (font (size 1.27 1.27)) (hide yes)))
  (pin "2")
  (pin "1")
  (instances (project "amp" (path "" (reference "R82") (unit 1))) (project "amp" (path "" (reference "R72") (unit 1)))))
 (symbol
  (lib_id "Device:R_Small")
  (at 129.54 171.45 90)
  (unit 1)
  (exclude_from_sim no)
  (in_bom yes)
  (on_board yes)
  (dnp no)
  (fields_autoplaced yes)
  (property "Reference" "R71" (at 129.54 166.37 90) (effects (font (size 1.27 1.27))))
  (property "Value" "10" (at 129.54 168.91 90) (effects (font (size 1.27 1.27))))
  (property "Footprint" "Resistor_SMD:R_0805_2012Metric_Pad1.20x1.40mm_HandSolder" (at 129.54 171.45 0) (effects (font (size 1.27 1.27)) (hide yes)))
  (property "Datasheet" "~" (at 129.54 171.45 0) (effects (font (size 1.27 1.27)) (hide yes)))
  (property "Description" "Resistor, small symbol" (at 129.54 171.45 0) (effects (font (size 1.27 1.27)) (hide yes)))
  (pin "2")
  (pin "1")
  (instances (project "amp" (path "" (reference "R81") (unit 1))) (project "amp" (path "" (reference "R71") (unit 1)))))
 (symbol
  (lib_id "power:+3V3")
  (at 144.78 151.13 0)
  (unit 1)
  (exclude_from_sim no)
  (in_bom yes)
  (on_board yes)
  (dnp no)
  (property "Reference" "#PWR0157" (at 144.78 154.94 0) (effects (font (size 1.27 1.27)) (hide yes)))
  (property "Value" "+3V3" (at 144.78 147.32 0) (effects (font (size 1.27 1.27))))
  (property "Footprint" "" (at 144.78 151.13 0) (effects (font (size 1.27 1.27)) (hide yes)))
  (property "Datasheet" "" (at 144.78 151.13 0) (effects (font (size 1.27 1.27)) (hide yes)))
  (property "Description" "Power symbol creates a global label with name \"+3V3\"" (at 144.78 151.13 0) (effects (font (size 1.27 1.27)) (hide yes)))
  (pin "1")
  (instances (project "amp" (path "" (reference "#PWR0172") (unit 1))) (project "amp" (path "" (reference "#PWR0157") (unit 1)))))
 (symbol
  (lib_id "Simulation_SPICE:NMOS")
  (at 142.24 171.45 0)
  (unit 1)
  (exclude_from_sim no)
  (in_bom yes)
  (on_board yes)
  (dnp no)
  (fields_autoplaced yes)
  (property "Reference" "Q6" (at 148.59 170.1799 0) (effects (font (size 1.27 1.27)) (justify left)))
  (property "Value" "NMOS" (at 148.59 172.7199 0) (effects (font (size 1.27 1.27)) (justify left)))
  (property "Footprint" "custom_ic:SOT-23-Transistor" (at 147.32 168.91 0) (effects (font (size 1.27 1.27)) (hide yes)))
  (property "Datasheet" "https://ngspice.sourceforge.io/docs/ngspice-html-manual/manual.xhtml#cha_MOSFETs" (at 142.24 184.15 0) (effects (font (size 1.27 1.27)) (hide yes)))
  (property "Description" "N-MOSFET transistor, drain/source/gate" (at 142.24 171.45 0) (effects (font (size 1.27 1.27)) (hide yes)))
  (property "Sim.Device" "NMOS" (at 142.24 188.595 0) (effects (font (size 1.27 1.27)) (hide yes)))
  (property "Sim.Type" "VDMOS" (at 142.24 190.5 0) (effects (font (size 1.27 1.27)) (hide yes)))
  (property "Sim.Pins" "1=D 2=G 3=S" (at 142.24 186.69 0) (effects (font (size 1.27 1.27)) (hide yes)))
  (pin "2")
  (pin "3")
  (pin "1")
  (instances (project "amp" (path "" (reference "Q5") (unit 1))) (project "amp" (path "" (reference "Q6") (unit 1)))))
 (symbol
  (lib_id "Relay:G6K-2")
  (at 72.39 91.44 90)
  (unit 1)
  (exclude_from_sim no)
  (in_bom yes)
  (on_board yes)
  (dnp no)
  (fields_autoplaced yes)
  (property "Reference" "K4" (at 72.39 71.12 90) (effects (font (size 1.27 1.27))))
  (property "Value" "G6K-2" (at 72.39 73.66 90) (effects (font (size 1.27 1.27))))
  (property "Footprint" "Relay_THT:Relay_DPDT_Omron_G6K-2P" (at 72.39 91.44 0) (effects (font (size 1.27 1.27)) (justify left) (hide yes)))
  (property "Datasheet" "http://omronfs.omron.com/en_US/ecb/products/pdf/en-g6k.pdf" (at 72.39 91.44 0) (effects (font (size 1.27 1.27)) (hide yes)))
  (property "Description" "Miniature 2-pole relay, Single-side Stable" (at 72.39 91.44 0) (effects (font (size 1.27 1.27)) (hide yes)))
  (pin "4")
  (pin "6")
  (pin "3")
  (pin "7")
  (pin "1")
  (pin "8")
  (pin "2")
  (pin "5")
  (instances (project "amp" (path "" (reference "K5") (unit 1))) (project "amp" (path "" (reference "K4") (unit 1)))))
 (symbol
  (lib_id "Jumper:SolderJumper_2_Open")
  (at 71.12 115.57 180)
  (unit 1)
  (exclude_from_sim no)
  (in_bom no)
  (on_board yes)
  (dnp no)
  (property "Reference" "JP5" (at 67.31 113.03 0) (effects (font (size 1.27 1.27))))
  (property "Value" "BYPASS" (at 73.914 113.03 0) (effects (font (size 1.27 1.27))))
  (property "Footprint" "Jumper:SolderJumper-2_P1.3mm_Open_RoundedPad1.0x1.5mm" (at 71.12 115.57 0) (effects (font (size 1.27 1.27)) (hide yes)))
  (property "Datasheet" "~" (at 71.12 115.57 0) (effects (font (size 1.27 1.27)) (hide yes)))
  (property "Description" "Solder Jumper, 2-pole, open" (at 71.12 115.57 0) (effects (font (size 1.27 1.27)) (hide yes)))
  (pin "2")
  (pin "1")
  (instances (project "amp" (path "" (reference "JP13") (unit 1))) (project "amp" (path "" (reference "JP5") (unit 1))))))
